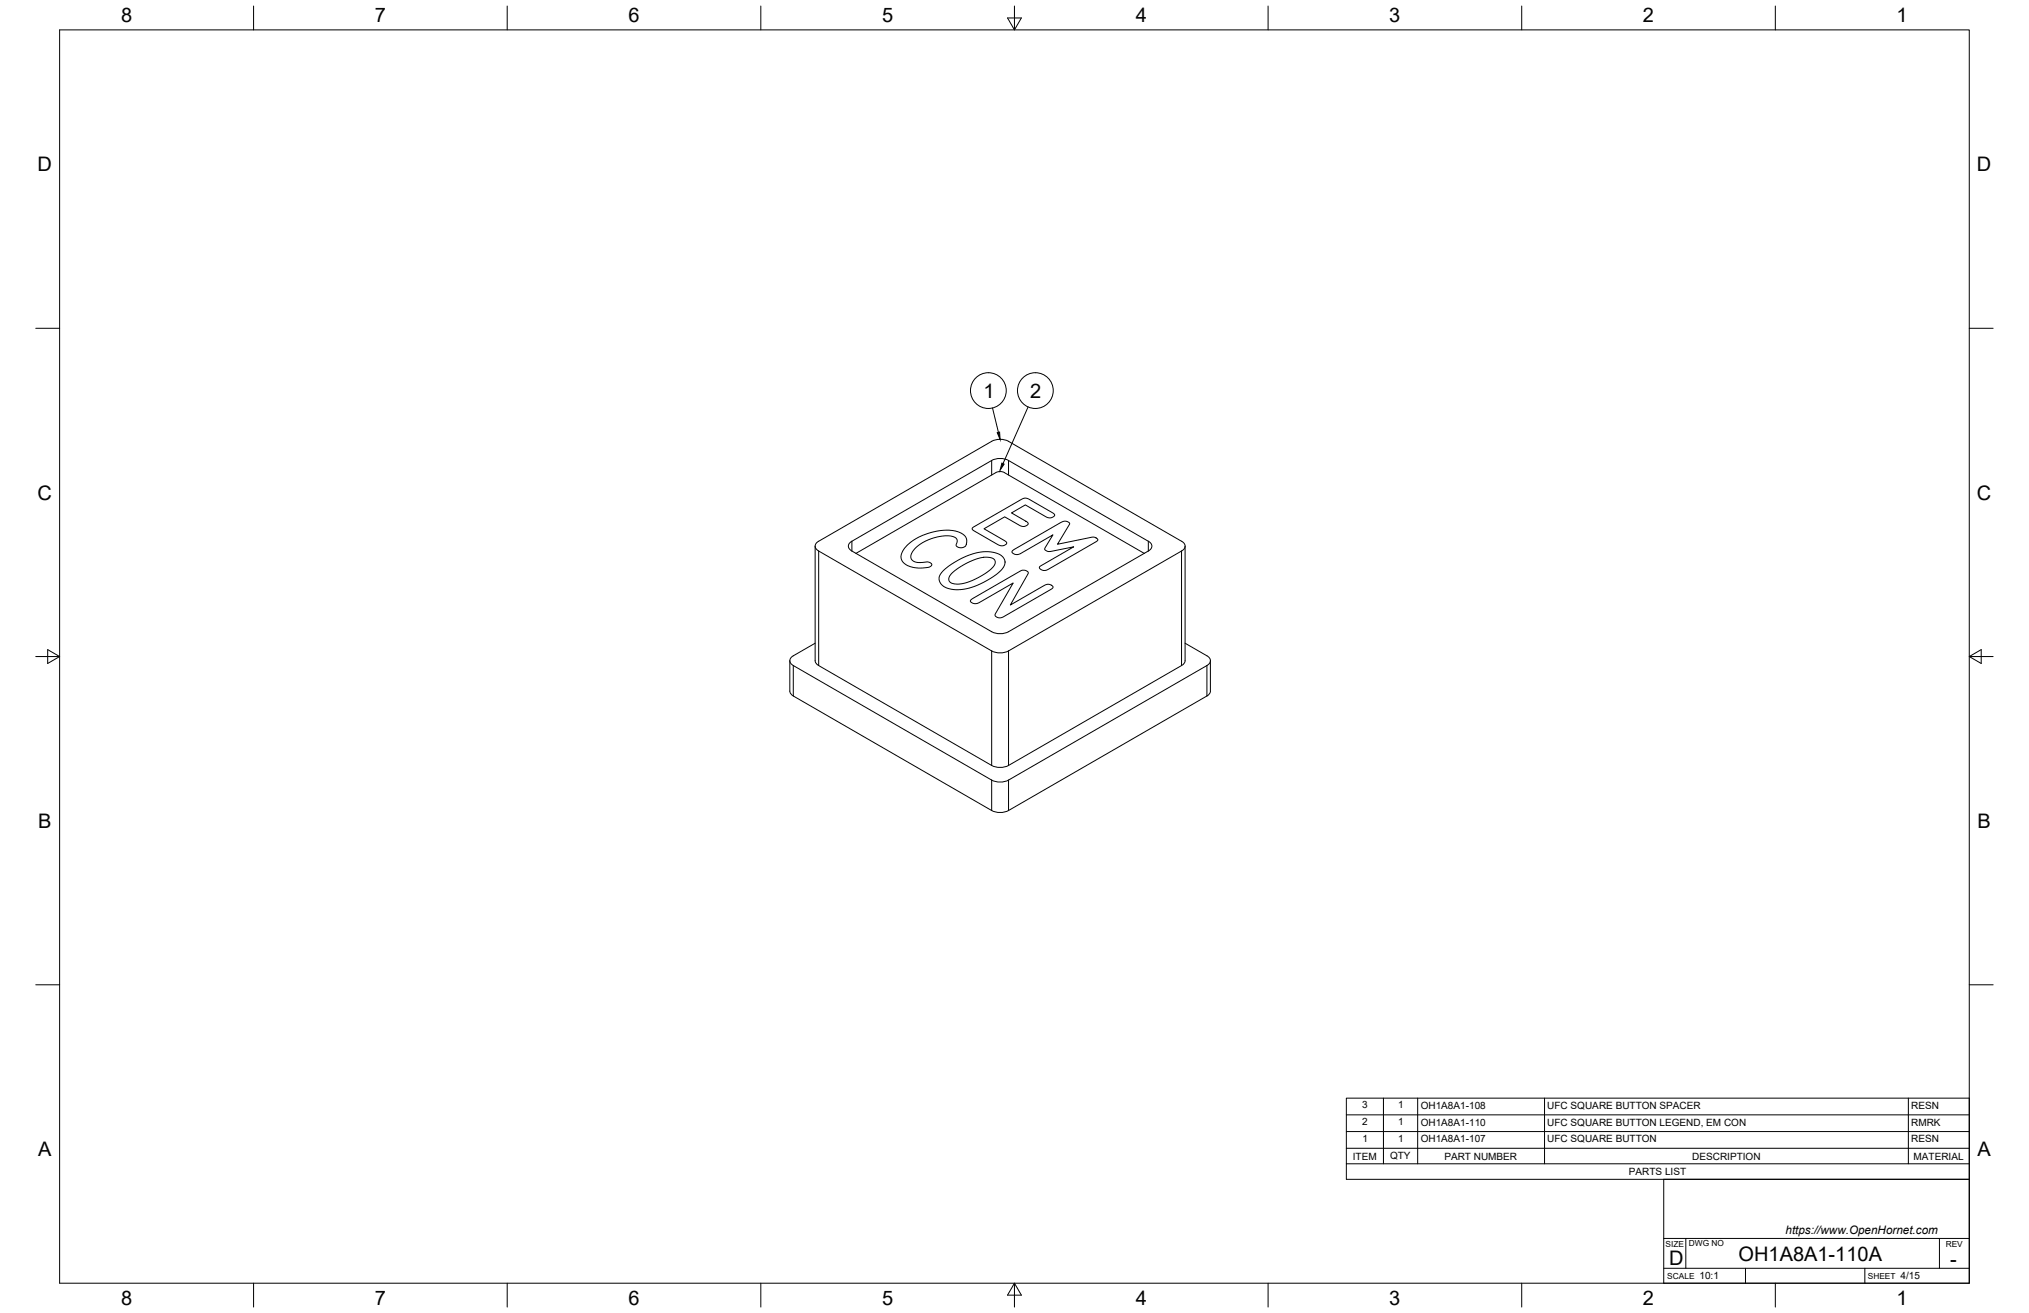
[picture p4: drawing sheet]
<svg xmlns="http://www.w3.org/2000/svg" width="864mm" height="559mm" viewBox="0 0 864 559" stroke-linecap="round" stroke-linejoin="round" font-family="sans-serif">
<!-- layer: Visible -->
<g fill="none" stroke="#000" stroke-width=".43">
<path d="M427.5 201.1l59.5 34.4M427.5 201.1l-1.8-.4-1.8 .4-59.5 34.4M346.9 232.4v48.8l.4 1.1 1.1 .9 73.7 42.6M347.8 230.8l74.3-43a7.9 7.9 0 0 1 7.2 0l73.6 42.5a2.19 2.19 0 0 1 1.5 2.1 2.19 2.19 0 0 1-1.5 2.1l-73.6 42.5a8 8 0 0 1-7.2 0l-73.7-42.5a2.13 2.13 0 0 1-.6-3.7zM362.6 230.3a2.19 2.19 0 0 0-1.5 2.1 2.19 2.19 0 0 0 1.5 2.1M362.6 234.5l59.5 34.3a8 8 0 0 0 7.2 0l59.5-34.3M362.6 230.4l59.5-34.4a8 8 0 0 1 7.2 0l59.5 34.4M364.4 235.5h-.1M487 235.5h.1M488.8 230.3a2.19 2.19 0 0 1 1.5 2.1 2.19 2.19 0 0 1-1.5 2.1M504.4 232.4v48.8l-.4 1.1-1.1 .9-73.6 42.6M346.9 273.7l-9.2 5.4a2.2 2.2 0 0 0-1.5 2.1 2.2 2.2 0 0 0 1.5 2.1l84.4 48.7a8 8 0 0 0 7.2 0l84.4-48.8a2.19 2.19 0 0 0 1.5-2 2.19 2.19 0 0 0-1.5-2.1l-9.3-5.4"/>
<path d="M336.2 281.2v12.9l.1 .8 .9 1 84.9 49a8 8 0 0 0 7.2 .1l84.8-49.1 .9-1 .2-.8v-12.9M422.1 325.8a8 8 0 0 0 7.2 0"/>
</g>
<!-- layer: Visible Narrow -->
<g fill="none" stroke="#000" stroke-width=".43">
<path d="M422.1 196v6.2M429.3 196v6.2M348.4 234.5v48.8M362.6 230.4v4.1M385.9 232.3l2.9-2.4 3.9-2 4.6-1.5 4.3-.7 3.7 .1 2.9 .7 2.6 1.7 .7 1.8-.5 2.3-1.8 .8-1.2-.1-1-.7 .4-2.3-.5-1-2.5-.9h-3.2l-2.7 .5-3.2 1.1-2.9 1.4-2.2 1.6-1.4 1.5-.8 1.3-.3 1.7 .6 1.2 1.2 .7 1.5 .3 4-.2 1 .3 .6 .6-.1 .6-.9 .6-2.8 .4h-3l-2.4-.6-2.1-1-1.3-1.3-.5-1.5 .1-1.3 .7-1.7zM414 224.6l22-12.6 1.9 .4 10.3 6 .7 .8-.3 .5-.9 .6h-1.8l-9.5-5.4-5.9 3.4 6.6 3.8 .5 .8-.4 .6-1.3 .5-1.5-.2-6.8-3.8-8.8 5 9.3 5.4 .4 .6-.1 .5-1.6 .8-1.8-.4-10.6-6.1-.6-.7zM430.9 234.4l20.5-12 1.7-.6 1.8 .5 .3 .8-5.1 8.5 14.7-3 1.3 .1 1.2 .9-.8 .9-20.3 11.8-1.3 .5-1.8-.4-.6-.5-.1-.6 14.6-8.6-9.8 2-1.8-.3-.7-.4v-.6l3.5-5.8-14.3 8.2-1.3 .2-1-.2-.8-.6zM488.8 230.4v4.1M502.9 234.5v48.8M401.4 242.9l3.6-2.8 4.1-2.4 3.8-1.6 4.4-1.1 3.2-.2 4.2 .8 2.1 1.4 1 2-.3 1.6-.9 1.6-3.5 3-7.2 3.9-5.5 1.6-2.5 .3-2.8-.2-2.5-.7-1.6-1.1-1-1.4-.3-1.7 .5-1.4zM405.1 244l4.8-3.5 6-2.7 2.7-.6h2l2.1 .5 .8 1-.2 1.8-2.3 2.4-4.3 2.7-5.3 2.3-4.1 .7-2.7-.7-.6-.7-.2-.9 .4-1.1zM413.3 255.3l21.8-12.6 1.9 .3 .6 .5v.5l-7.6 13.5 15-8.6 1.7-.2 1.1 .6 .4 .6-1 1-21.3 12-1.8-.4-.6-.5v-.5l7.7-13.4-15.1 8.7-1.3 .1-.9-.3-.9-.7z"/>
<path d="M422.1 277v48.8M429.3 277v48.8M337.7 283.3v12.9M513.7 283.3v12.9M422.1 332v13M429.3 332v13"/>
</g>
<!-- layer: Border -->
<g fill="none" stroke="#000" stroke-width=".43">
<path d="M25.4 12.7h812.8v533.4h-812.8zM107.9 2.6v10.1M215.9 2.6v10.1M323.8 2.6v10.1M428.8 7.6h5.9l-2.9 5.1zM431.8 2.6v10.1M539.7 2.6v10.1M647.7 2.6v10.1M755.6 2.6v10.1M15.2 139.7h10.2M838.2 139.7h10.1M15.2 279.4h10.2"/>
<path d="M20.3 276.5l5.1 2.9-5.1 3zM838.2 279.4l5.1-2.9v5.9zM838.2 279.4h10.1M15.2 419.1h10.2M838.2 419.1h10.1M107.9 546.1v10.2M215.9 546.1v10.2M323.8 546.1v10.2M431.8 546.1l2.9 5.1h-5.9zM431.8 546.1v10.2M539.7 546.1v10.2M647.7 546.1v10.2"/>
<path d="M755.6 546.1v10.2"/>
</g>
<!-- layer: Titleblock -->
<path d="M708.1 501.9h130.1v44.2h-130.1zM708.1 539.8h130.1M708.1 527.1h130.1M717.5 527.1v12.7M742.9 539.8v6.3M793.7 539.8v6.3M825.5 527.1v12.7" fill="none" stroke="#000" stroke-width=".43"/>
<!-- layer: Parts Lists -->
<path d="M573 467.4h265.2v34.5h-265.2zM573 474.5h265.2M588.8 467.4v27.9M603.4 467.4v27.9M657.4 467.4v27.9M812.2 467.4v27.9M573 495.3h265.2M573 488.7h265.2M573 481.6h265.2" fill="none" stroke="#000" stroke-width=".43"/>
<!-- layer: Balloons -->
<g fill="none" stroke="#000" stroke-width=".43">
<path d="M422.4 173.7l2.6 10.3M437.6 173.2l-10.7 24.1"/>
<circle cx="420.7" cy="166.2" r="7.6"/>
<circle cx="440.7" cy="166.2" r="7.6"/>
</g>
<path d="M424.5 184.2l.9-.3 .3 3.1zM426.4 197.1l1 .4-1.7 2.6z" fill="#000" stroke="#000" stroke-width=".43"/>
<g font-size="8.5">
<text x="51.6" y="9.4">8</text>
<text x="159.5" y="9.4">7</text>
<text x="267.5" y="9.4">6</text>
<text x="375.4" y="9.3">5</text>
<text x="483.4" y="9.4">4</text>
<text x="591.3" y="9.4">3</text>
<text x="699.3" y="9.4">2</text>
<text x="807.2" y="9.4">1</text>
<text x="16" y="72.9">D</text>
<text x="841.4" y="72.9">D</text>
<text x="418.6" y="169.3">1</text>
<text x="438.4" y="169.3">2</text>
<text x="16" y="212.6">C</text>
<text x="841.4" y="212.6">C</text>
<text x="16.2" y="352.3">B</text>
<text x="841.7" y="352.3">B</text>
<text x="16.2" y="492">A</text>
<text x="841.7" y="492">A</text>
<text x="710.4" y="538.4">D</text>
<text x="740" y="536.7">OH1A8A1-110A</text>
<text x="830.1" y="538.8">-</text>
<text x="51.6" y="555.5">8</text>
<text x="159.5" y="555.5">7</text>
<text x="267.5" y="555.5">6</text>
<text x="375.4" y="555.4">5</text>
<text x="483.4" y="555.5">4</text>
<text x="591.3" y="555.5">3</text>
<text x="699.3" y="555.5">2</text>
<text x="807.2" y="555.5">1</text>
</g>
<text font-size="5" x="760" y="525.2">https://www.OpenHornet.com</text>
<g font-size="4.3">
<text x="579.8" y="471.7">3</text>
<text x="595.1" y="471.7">1</text>
<text x="604.7" y="472">OH1A8A1-108</text>
<text x="658.6" y="472">UFC SQUARE BUTTON SPACER</text>
<text x="813.4" y="472">RESN</text>
<text x="579.8" y="478.8">2</text>
<text x="595.1" y="478.8">1</text>
<text x="604.7" y="479.1">OH1A8A1-110</text>
<text x="658.6" y="479.1">UFC SQUARE BUTTON LEGEND, EM CON</text>
<text x="813.4" y="479">RMRK</text>
<text x="579.9" y="485.9">1</text>
<text x="595.1" y="485.9">1</text>
<text x="604.7" y="486.2">OH1A8A1-107</text>
<text x="658.6" y="486.2">UFC SQUARE BUTTON</text>
<text x="813.4" y="486.2">RESN</text>
<text x="575.8" y="493.5">ITEM</text>
<text x="591.7" y="493.4">QTY</text>
<text x="614.8" y="493.5">PART NUMBER</text>
<text x="720.3" y="493.5">DESCRIPTION</text>
<text x="814.5" y="493.5">MATERIAL</text>
<text x="693.3" y="500.1">PARTS LIST</text>
<text x="723.4" y="544.5">10:1</text>
<text x="809" y="544.5">4/15</text>
</g>
<g font-size="3.5">
<text x="708.9" y="530.9">SIZE</text>
<text x="718.9" y="530.5">DWG NO</text>
<text x="828.2" y="530.9">REV</text>
<text x="709.6" y="544.2">SCALE</text>
<text x="795" y="544.2">SHEET</text>
</g>
</svg>
